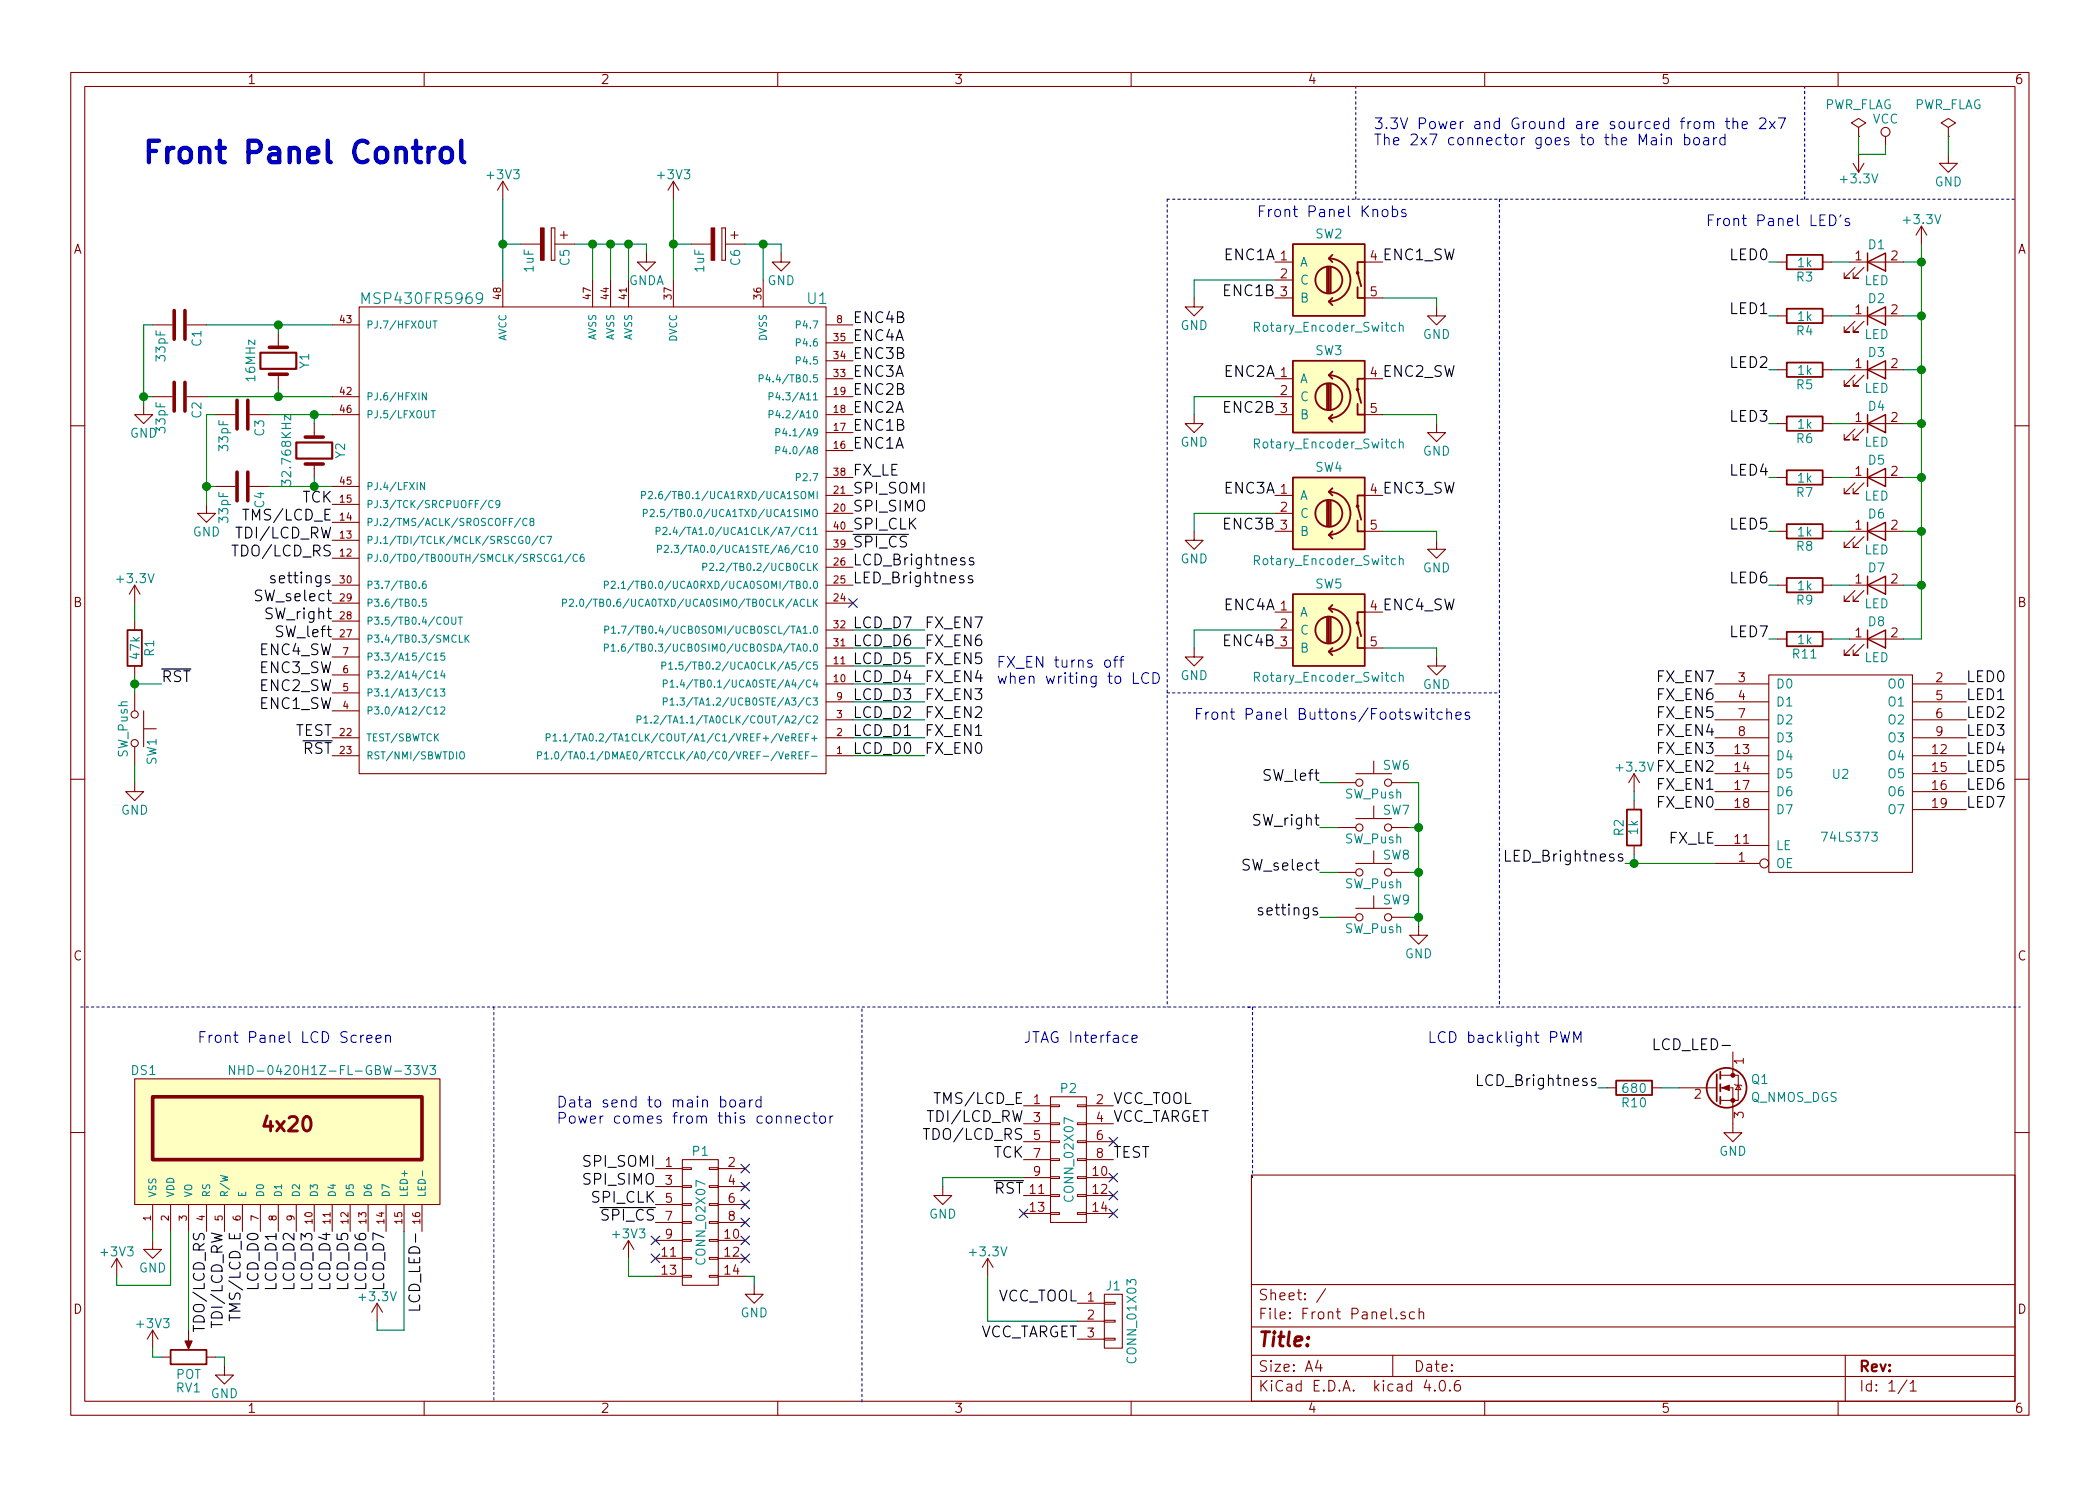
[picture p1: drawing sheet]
EESchema Schematic File Version 2
LIBS:power
LIBS:device
LIBS:transistors
LIBS:conn
LIBS:linear
LIBS:regul
LIBS:74xx
LIBS:cmos4000
LIBS:adc-dac
LIBS:memory
LIBS:xilinx
LIBS:microcontrollers
LIBS:dsp
LIBS:microchip
LIBS:analog_switches
LIBS:motorola
LIBS:texas
LIBS:intel
LIBS:audio
LIBS:interface
LIBS:digital-audio
LIBS:philips
LIBS:display
LIBS:cypress
LIBS:siliconi
LIBS:opto
LIBS:atmel
LIBS:contrib
LIBS:valves
LIBS:Front Panel
LIBS:switches
LIBS:74xgxx
LIBS:ac-dc
LIBS:actel
LIBS:allegro
LIBS:Altera
LIBS:analog_devices
LIBS:battery_management
LIBS:bbd
LIBS:bosch
LIBS:brooktre
LIBS:cmos_ieee
LIBS:dc-dc
LIBS:diode
LIBS:elec-unifil
LIBS:ESD_Protection
LIBS:ftdi
LIBS:gennum
LIBS:graphic
LIBS:hc11
LIBS:ir
LIBS:Lattice
LIBS:leds
LIBS:logo
LIBS:maxim
LIBS:mechanical
LIBS:microchip_dspic33dsc
LIBS:microchip_pic10mcu
LIBS:microchip_pic12mcu
LIBS:microchip_pic16mcu
LIBS:microchip_pic18mcu
LIBS:microchip_pic24mcu
LIBS:microchip_pic32mcu
LIBS:modules
LIBS:motor_drivers
LIBS:motors
LIBS:msp430
LIBS:nordicsemi
LIBS:nxp
LIBS:nxp_armmcu
LIBS:onsemi
LIBS:Oscillators
LIBS:Power_Management
LIBS:powerint
LIBS:pspice
LIBS:references
LIBS:relays
LIBS:rfcom
LIBS:sensors
LIBS:silabs
LIBS:stm8
LIBS:stm32
LIBS:supertex
LIBS:transf
LIBS:triac_thyristor
LIBS:ttl_ieee
LIBS:video
LIBS:wiznet
LIBS:Worldsemi
LIBS:Xicor
LIBS:zetex
LIBS:Zilog
LIBS:Front Panel-cache
EELAYER 25 0
EELAYER END
$Descr A4 11693 8268
encoding utf-8
Sheet 1 1
Title ""
Date ""
Rev ""
Comp ""
Comment1 ""
Comment2 ""
Comment3 ""
Comment4 ""
$EndDescr
Text Label 1850 6850 3    60   ~ 0
LCD_D4
Text Label 1950 6850 3    60   ~ 0
LCD_D5
Text Label 2050 6850 3    60   ~ 0
LCD_D6
Text Label 2150 6850 3    60   ~ 0
LCD_D7
Text Label 1450 6850 3    60   ~ 0
LCD_D0
Text Label 1550 6850 3    60   ~ 0
LCD_D1
Text Label 1650 6850 3    60   ~ 0
LCD_D2
Text Label 1750 6850 3    60   ~ 0
LCD_D3
$Comp
L R R1
U 1 1
P 750 3600
F 0 "R1" V 830 3600 50  0000 C CNN
F 1 "47k" V 750 3600 50  0000 C CNN
F 2 "" V 680 3600 50  0000 C CNN
F 3 "" H 750 3600 50  0000 C CNN
	1    750  3600
	1    0    0    -1  
$EndComp
$Comp
L +3.3V #PWR01
U 1 1
P 750 3350
F 0 "#PWR01" H 750 3200 50  0001 C CNN
F 1 "+3.3V" H 750 3490 50  0000 C CNN
F 2 "" H 750 3350 50  0000 C CNN
F 3 "" H 750 3350 50  0000 C CNN
	1    750  3350
	1    0    0    -1  
$EndComp
$Comp
L GND #PWR02
U 1 1
P 750 4350
F 0 "#PWR02" H 750 4100 50  0001 C CNN
F 1 "GND" H 750 4200 50  0000 C CNN
F 2 "" H 750 4350 50  0000 C CNN
F 3 "" H 750 4350 50  0000 C CNN
	1    750  4350
	1    0    0    -1  
$EndComp
Text Label 900  3800 0    60   ~ 0
~RST
$Comp
L CONN_02X07 P2
U 1 1
P 5950 6450
F 0 "P2" H 5950 6850 50  0000 C CNN
F 1 "CONN_02X07" V 5950 6450 50  0000 C CNN
F 2 "" H 5950 5250 50  0000 C CNN
F 3 "" H 5950 5250 50  0000 C CNN
	1    5950 6450
	1    0    0    -1  
$EndComp
Text Label 5700 6450 2    60   ~ 0
TCK
Text Label 5700 6650 2    60   ~ 0
~RST
Text Label 6200 6150 0    60   ~ 0
VCC_TOOL
Text Label 6200 6250 0    60   ~ 0
VCC_TARGET
Text Label 6200 6450 0    60   ~ 0
TEST
$Comp
L +3.3V #PWR03
U 1 1
P 5500 7100
F 0 "#PWR03" H 5500 6950 50  0001 C CNN
F 1 "+3.3V" H 5500 7240 50  0000 C CNN
F 2 "" H 5500 7100 50  0000 C CNN
F 3 "" H 5500 7100 50  0000 C CNN
	1    5500 7100
	-1   0    0    -1  
$EndComp
Text Label 6000 7250 2    60   ~ 0
VCC_TOOL
Text Label 6000 7450 2    60   ~ 0
VCC_TARGET
$Comp
L GND #PWR04
U 1 1
P 5250 6600
F 0 "#PWR04" H 5250 6350 50  0001 C CNN
F 1 "GND" H 5250 6450 50  0000 C CNN
F 2 "" H 5250 6600 50  0000 C CNN
F 3 "" H 5250 6600 50  0000 C CNN
	1    5250 6600
	1    0    0    -1  
$EndComp
Text Notes 5700 5800 0    60   ~ 0
JTAG Interface
Text Label 7350 4350 2    60   ~ 0
SW_left
Text Label 7350 4600 2    60   ~ 0
SW_right
Text Label 7350 4850 2    60   ~ 0
SW_select
Text Label 7350 5100 2    60   ~ 0
settings
Text Label 7100 3600 2    60   ~ 0
ENC4B
Text Label 7100 3400 2    60   ~ 0
ENC4A
Text Label 7100 2950 2    60   ~ 0
ENC3B
Text Label 7100 2750 2    60   ~ 0
ENC3A
Text Label 7100 2300 2    60   ~ 0
ENC2B
Text Label 7100 2100 2    60   ~ 0
ENC2A
Text Label 7100 1650 2    60   ~ 0
ENC1B
Text Label 7100 1450 2    60   ~ 0
ENC1A
$Comp
L PWR_FLAG #FLG05
U 1 1
P 10350 750
F 0 "#FLG05" H 10350 845 50  0001 C CNN
F 1 "PWR_FLAG" H 10350 930 50  0000 C CNN
F 2 "" H 10350 750 50  0000 C CNN
F 3 "" H 10350 750 50  0000 C CNN
	1    10350 750 
	1    0    0    -1  
$EndComp
$Comp
L PWR_FLAG #FLG06
U 1 1
P 10850 750
F 0 "#FLG06" H 10850 845 50  0001 C CNN
F 1 "PWR_FLAG" H 10850 930 50  0000 C CNN
F 2 "" H 10850 750 50  0000 C CNN
F 3 "" H 10850 750 50  0000 C CNN
	1    10850 750 
	1    0    0    -1  
$EndComp
$Comp
L +3.3V #PWR07
U 1 1
P 10350 850
F 0 "#PWR07" H 10350 700 50  0001 C CNN
F 1 "+3.3V" H 10350 990 50  0000 C CNN
F 2 "" H 10350 850 50  0000 C CNN
F 3 "" H 10350 850 50  0000 C CNN
	1    10350 850 
	-1   0    0    1   
$EndComp
$Comp
L GND #PWR08
U 1 1
P 10850 850
F 0 "#PWR08" H 10850 600 50  0001 C CNN
F 1 "GND" H 10850 700 50  0000 C CNN
F 2 "" H 10850 850 50  0000 C CNN
F 3 "" H 10850 850 50  0000 C CNN
	1    10850 850 
	1    0    0    -1  
$EndComp
Text Label 7700 2100 0    60   ~ 0
ENC2_SW
Text Label 7700 2750 0    60   ~ 0
ENC3_SW
Text Label 7700 3400 0    60   ~ 0
ENC4_SW
Text Label 7700 1450 0    60   ~ 0
ENC1_SW
$Comp
L GND #PWR09
U 1 1
P 8000 3650
F 0 "#PWR09" H 8000 3400 50  0001 C CNN
F 1 "GND" H 8000 3500 50  0000 C CNN
F 2 "" H 8000 3650 50  0000 C CNN
F 3 "" H 8000 3650 50  0000 C CNN
	1    8000 3650
	1    0    0    -1  
$EndComp
$Comp
L GND #PWR010
U 1 1
P 8000 3000
F 0 "#PWR010" H 8000 2750 50  0001 C CNN
F 1 "GND" H 8000 2850 50  0000 C CNN
F 2 "" H 8000 3000 50  0000 C CNN
F 3 "" H 8000 3000 50  0000 C CNN
	1    8000 3000
	1    0    0    -1  
$EndComp
$Comp
L GND #PWR011
U 1 1
P 8000 2350
F 0 "#PWR011" H 8000 2100 50  0001 C CNN
F 1 "GND" H 8000 2200 50  0000 C CNN
F 2 "" H 8000 2350 50  0000 C CNN
F 3 "" H 8000 2350 50  0000 C CNN
	1    8000 2350
	1    0    0    -1  
$EndComp
$Comp
L GND #PWR012
U 1 1
P 8000 1700
F 0 "#PWR012" H 8000 1450 50  0001 C CNN
F 1 "GND" H 8000 1550 50  0000 C CNN
F 2 "" H 8000 1700 50  0000 C CNN
F 3 "" H 8000 1700 50  0000 C CNN
	1    8000 1700
	1    0    0    -1  
$EndComp
Text Notes 9500 1250 0    60   ~ 0
Front Panel LED's\n
Text Notes 6650 4000 0    60   ~ 0
Front Panel Buttons/Footswitches
Text Notes 7000 1200 0    60   ~ 0
Front Panel Knobs
Text Notes 800  900  0    120  ~ 24
Front Panel Control
NoConn ~ 5700 6750
NoConn ~ 6200 6350
NoConn ~ 6200 6550
NoConn ~ 6200 6650
NoConn ~ 6200 6750
$Comp
L GND #PWR013
U 1 1
P 6650 3600
F 0 "#PWR013" H 6650 3350 50  0001 C CNN
F 1 "GND" H 6650 3450 50  0000 C CNN
F 2 "" H 6650 3600 50  0000 C CNN
F 3 "" H 6650 3600 50  0000 C CNN
	1    6650 3600
	1    0    0    -1  
$EndComp
$Comp
L GND #PWR014
U 1 1
P 6650 2950
F 0 "#PWR014" H 6650 2700 50  0001 C CNN
F 1 "GND" H 6650 2800 50  0000 C CNN
F 2 "" H 6650 2950 50  0000 C CNN
F 3 "" H 6650 2950 50  0000 C CNN
	1    6650 2950
	1    0    0    -1  
$EndComp
$Comp
L GND #PWR015
U 1 1
P 6650 2300
F 0 "#PWR015" H 6650 2050 50  0001 C CNN
F 1 "GND" H 6650 2150 50  0000 C CNN
F 2 "" H 6650 2300 50  0000 C CNN
F 3 "" H 6650 2300 50  0000 C CNN
	1    6650 2300
	1    0    0    -1  
$EndComp
$Comp
L GND #PWR016
U 1 1
P 6650 1650
F 0 "#PWR016" H 6650 1400 50  0001 C CNN
F 1 "GND" H 6650 1500 50  0000 C CNN
F 2 "" H 6650 1650 50  0000 C CNN
F 3 "" H 6650 1650 50  0000 C CNN
	1    6650 1650
	1    0    0    -1  
$EndComp
Text Notes 7650 800  0    60   ~ 0
3.3V Power and Ground are sourced from the 2x7\nThe 2x7 connector goes to the Main board
Text Notes 3100 6250 0    60   ~ 0
Data send to main board\nPower comes from this connector
$Comp
L NHD-0420H1Z-FL-GBW-33V3 DS1
U 1 1
P 1600 6350
F 0 "DS1" H 800 6750 50  0000 C CNN
F 1 "NHD-0420H1Z-FL-GBW-33V3" H 1850 6750 50  0000 C CNN
F 2 "" H 1600 6300 50  0000 C CIN
F 3 "" H 1600 6350 50  0000 C CNN
	1    1600 6350
	1    0    0    -1  
$EndComp
$Comp
L MSP430FR5969 U1
U 1 1
P 3400 3250
F 0 "U1" H 4550 4850 60  0000 C CNN
F 1 "MSP430FR5969" H 2350 4850 60  0000 C CNN
F 2 "" H 3300 5700 60  0000 C CNN
F 3 "" H 3300 5700 60  0000 C CNN
	1    3400 3250
	1    0    0    -1  
$EndComp
$Comp
L Crystal Y2
U 1 1
P 1750 2500
F 0 "Y2" H 1750 2650 50  0000 C CNN
F 1 "32.768KHz" H 1750 2350 50  0000 C CNN
F 2 "" H 1750 2500 50  0000 C CNN
F 3 "" H 1750 2500 50  0000 C CNN
	1    1750 2500
	0    1    1    0   
$EndComp
$Comp
L Crystal Y1
U 1 1
P 1550 2000
F 0 "Y1" H 1550 2150 50  0000 C CNN
F 1 "16MHz" H 1550 1850 50  0000 C CNN
F 2 "" H 1550 2000 50  0000 C CNN
F 3 "" H 1550 2000 50  0000 C CNN
	1    1550 2000
	0    1    1    0   
$EndComp
$Comp
L C C1
U 1 1
P 1000 1800
F 0 "C1" H 1025 1900 50  0000 L CNN
F 1 "33pF" H 1025 1700 50  0000 L CNN
F 2 "" H 1038 1650 50  0000 C CNN
F 3 "" H 1000 1800 50  0000 C CNN
	1    1000 1800
	0    1    1    0   
$EndComp
$Comp
L GND #PWR017
U 1 1
P 1150 2800
F 0 "#PWR017" H 1150 2550 50  0001 C CNN
F 1 "GND" H 1150 2650 50  0000 C CNN
F 2 "" H 1150 2800 50  0000 C CNN
F 3 "" H 1150 2800 50  0000 C CNN
	1    1150 2800
	1    0    0    -1  
$EndComp
$Comp
L GND #PWR018
U 1 1
P 800 2250
F 0 "#PWR018" H 800 2000 50  0001 C CNN
F 1 "GND" H 800 2100 50  0000 C CNN
F 2 "" H 800 2250 50  0000 C CNN
F 3 "" H 800 2250 50  0000 C CNN
	1    800  2250
	1    0    0    -1  
$EndComp
$Comp
L C C2
U 1 1
P 1000 2200
F 0 "C2" H 1025 2300 50  0000 L CNN
F 1 "33pF" H 1025 2100 50  0000 L CNN
F 2 "" H 1038 2050 50  0000 C CNN
F 3 "" H 1000 2200 50  0000 C CNN
	1    1000 2200
	0    1    1    0   
$EndComp
$Comp
L C C3
U 1 1
P 1350 2300
F 0 "C3" H 1375 2400 50  0000 L CNN
F 1 "33pF" H 1375 2200 50  0000 L CNN
F 2 "" H 1388 2150 50  0000 C CNN
F 3 "" H 1350 2300 50  0000 C CNN
	1    1350 2300
	0    1    1    0   
$EndComp
$Comp
L C C4
U 1 1
P 1350 2700
F 0 "C4" H 1375 2800 50  0000 L CNN
F 1 "33pF" H 1375 2600 50  0000 L CNN
F 2 "" H 1388 2550 50  0000 C CNN
F 3 "" H 1350 2700 50  0000 C CNN
	1    1350 2700
	0    1    1    0   
$EndComp
Text Label 1850 2800 2    60   ~ 0
TCK
Text Label 1850 2900 2    60   ~ 0
TMS/LCD_E
Text Label 1850 3000 2    60   ~ 0
TDI/LCD_RW
Text Label 1850 3100 2    60   ~ 0
TDO/LCD_RS
Text Label 1850 4200 2    60   ~ 0
~RST
Text Label 1850 4100 2    60   ~ 0
TEST
Text Label 1850 3650 2    60   ~ 0
ENC4_SW
Text Label 1850 3750 2    60   ~ 0
ENC3_SW
Text Label 1850 3850 2    60   ~ 0
ENC2_SW
Text Label 1850 3950 2    60   ~ 0
ENC1_SW
Text Label 4750 2500 0    60   ~ 0
ENC1A
Text Label 4750 2400 0    60   ~ 0
ENC1B
Text Label 4750 2300 0    60   ~ 0
ENC2A
Text Label 4750 2200 0    60   ~ 0
ENC2B
Text Label 4750 2100 0    60   ~ 0
ENC3A
Text Label 4750 2000 0    60   ~ 0
ENC3B
Text Label 4750 1900 0    60   ~ 0
ENC4A
Text Label 4750 1800 0    60   ~ 0
ENC4B
Text Label 4750 3800 0    60   ~ 0
LCD_D4
Text Label 4750 3700 0    60   ~ 0
LCD_D5
Text Label 4750 3600 0    60   ~ 0
LCD_D6
Text Label 4750 3500 0    60   ~ 0
LCD_D7
Text Label 4750 4200 0    60   ~ 0
LCD_D0
Text Label 4750 4100 0    60   ~ 0
LCD_D1
Text Label 4750 4000 0    60   ~ 0
LCD_D2
Text Label 4750 3900 0    60   ~ 0
LCD_D3
Text Label 1350 6850 3    60   ~ 0
TMS/LCD_E
Text Label 1250 6850 3    60   ~ 0
TDI/LCD_RW
Text Label 1150 6850 3    60   ~ 0
TDO/LCD_RS
Text Label 5150 4200 0    60   ~ 0
FX_EN0
Text Label 5150 4100 0    60   ~ 0
FX_EN1
Text Label 5150 4000 0    60   ~ 0
FX_EN2
Text Label 5150 3900 0    60   ~ 0
FX_EN3
Text Label 5150 3800 0    60   ~ 0
FX_EN4
Text Label 5150 3700 0    60   ~ 0
FX_EN5
Text Label 5150 3600 0    60   ~ 0
FX_EN6
Text Label 5150 3500 0    60   ~ 0
FX_EN7
Text Label 4750 2750 0    60   ~ 0
SPI_SOMI
Text Label 4750 2850 0    60   ~ 0
SPI_SIMO
Text Label 4750 2950 0    60   ~ 0
SPI_CLK
Text Label 4750 3050 0    60   ~ 0
~SPI_CS
$Comp
L CONN_02X07 P1
U 1 1
P 3900 6800
F 0 "P1" H 3900 7200 50  0000 C CNN
F 1 "CONN_02X07" V 3900 6800 50  0000 C CNN
F 2 "" H 3900 5600 50  0000 C CNN
F 3 "" H 3900 5600 50  0000 C CNN
	1    3900 6800
	1    0    0    -1  
$EndComp
$Comp
L GND #PWR019
U 1 1
P 4200 7150
F 0 "#PWR019" H 4200 6900 50  0001 C CNN
F 1 "GND" H 4200 7000 50  0000 C CNN
F 2 "" H 4200 7150 50  0000 C CNN
F 3 "" H 4200 7150 50  0000 C CNN
	1    4200 7150
	1    0    0    -1  
$EndComp
$Comp
L +3V3 #PWR020
U 1 1
P 3500 7000
F 0 "#PWR020" H 3500 6850 50  0001 C CNN
F 1 "+3V3" H 3500 7140 50  0000 C CNN
F 2 "" H 3500 7000 50  0000 C CNN
F 3 "" H 3500 7000 50  0000 C CNN
	1    3500 7000
	1    0    0    -1  
$EndComp
Text Label 3650 6500 2    60   ~ 0
SPI_SOMI
Text Label 3650 6700 2    60   ~ 0
SPI_CLK
Text Label 3650 6800 2    60   ~ 0
~SPI_CS
$Comp
L CP C6
U 1 1
P 4000 1350
F 0 "C6" H 4025 1450 50  0000 L CNN
F 1 "1uF" H 4025 1250 50  0000 L CNN
F 2 "" H 4038 1200 50  0000 C CNN
F 3 "" H 4000 1350 50  0000 C CNN
	1    4000 1350
	0    1    1    0   
$EndComp
$Comp
L CP C5
U 1 1
P 3050 1350
F 0 "C5" H 3075 1450 50  0000 L CNN
F 1 "1uF" H 3075 1250 50  0000 L CNN
F 2 "" H 3088 1200 50  0000 C CNN
F 3 "" H 3050 1350 50  0000 C CNN
	1    3050 1350
	0    1    1    0   
$EndComp
$Comp
L +3V3 #PWR021
U 1 1
P 3750 1100
F 0 "#PWR021" H 3750 950 50  0001 C CNN
F 1 "+3V3" H 3750 1240 50  0000 C CNN
F 2 "" H 3750 1100 50  0000 C CNN
F 3 "" H 3750 1100 50  0000 C CNN
	1    3750 1100
	1    0    0    -1  
$EndComp
$Comp
L GND #PWR022
U 1 1
P 4350 1400
F 0 "#PWR022" H 4350 1150 50  0001 C CNN
F 1 "GND" H 4350 1250 50  0000 C CNN
F 2 "" H 4350 1400 50  0000 C CNN
F 3 "" H 4350 1400 50  0000 C CNN
	1    4350 1400
	1    0    0    -1  
$EndComp
$Comp
L +3V3 #PWR023
U 1 1
P 2800 1100
F 0 "#PWR023" H 2800 950 50  0001 C CNN
F 1 "+3V3" H 2800 1240 50  0000 C CNN
F 2 "" H 2800 1100 50  0000 C CNN
F 3 "" H 2800 1100 50  0000 C CNN
	1    2800 1100
	1    0    0    -1  
$EndComp
$Comp
L GNDA #PWR024
U 1 1
P 3600 1400
F 0 "#PWR024" H 3600 1150 50  0001 C CNN
F 1 "GNDA" H 3600 1250 50  0000 C CNN
F 2 "" H 3600 1400 50  0000 C CNN
F 3 "" H 3600 1400 50  0000 C CNN
	1    3600 1400
	1    0    0    -1  
$EndComp
Text Notes 5550 3800 0    60   ~ 0
FX_EN turns off \nwhen writing to LCD
Text Notes 1100 5800 0    60   ~ 0
Front Panel LCD Screen
Text Label 4750 3250 0    60   ~ 0
LED_Brightness
Text Label 9050 4800 2    60   ~ 0
LED_Brightness
Text Label 4750 3150 0    60   ~ 0
LCD_Brightness
Text Label 8900 6050 2    60   ~ 0
LCD_Brightness
$Comp
L R R10
U 1 1
P 9100 6050
F 0 "R10" V 9180 6050 50  0000 C CNN
F 1 "680" V 9100 6050 50  0000 C CNN
F 2 "" V 9030 6050 50  0000 C CNN
F 3 "" H 9100 6050 50  0000 C CNN
	1    9100 6050
	0    1    1    0   
$EndComp
$Comp
L +3.3V #PWR025
U 1 1
P 10700 1350
F 0 "#PWR025" H 10700 1200 50  0001 C CNN
F 1 "+3.3V" H 10700 1490 50  0000 C CNN
F 2 "" H 10700 1350 50  0000 C CNN
F 3 "" H 10700 1350 50  0000 C CNN
	1    10700 1350
	1    0    0    -1  
$EndComp
$Comp
L GND #PWR026
U 1 1
P 850 6900
F 0 "#PWR026" H 850 6650 50  0001 C CNN
F 1 "GND" H 850 6750 50  0000 C CNN
F 2 "" H 850 6900 50  0000 C CNN
F 3 "" H 850 6900 50  0000 C CNN
	1    850  6900
	1    0    0    -1  
$EndComp
$Comp
L +3V3 #PWR027
U 1 1
P 850 7500
F 0 "#PWR027" H 850 7350 50  0001 C CNN
F 1 "+3V3" H 850 7640 50  0000 C CNN
F 2 "" H 850 7500 50  0000 C CNN
F 3 "" H 850 7500 50  0000 C CNN
	1    850  7500
	1    0    0    -1  
$EndComp
$Comp
L GND #PWR028
U 1 1
P 1250 7600
F 0 "#PWR028" H 1250 7350 50  0001 C CNN
F 1 "GND" H 1250 7450 50  0000 C CNN
F 2 "" H 1250 7600 50  0000 C CNN
F 3 "" H 1250 7600 50  0000 C CNN
	1    1250 7600
	1    0    0    -1  
$EndComp
Text Label 1850 3550 2    60   ~ 0
SW_left
Text Label 1850 3450 2    60   ~ 0
SW_right
Text Label 1850 3350 2    60   ~ 0
SW_select
Text Label 1850 3250 2    60   ~ 0
settings
Text Label 3650 6600 2    60   ~ 0
SPI_SIMO
NoConn ~ 3650 6900
NoConn ~ 3650 7000
NoConn ~ 4150 7000
NoConn ~ 4150 6900
NoConn ~ 4150 6800
NoConn ~ 4150 6700
NoConn ~ 4150 6600
NoConn ~ 4150 6500
Text Label 5700 6150 2    60   ~ 0
TMS/LCD_E
Text Label 5700 6250 2    60   ~ 0
TDI/LCD_RW
Text Label 5700 6350 2    60   ~ 0
TDO/LCD_RS
Text Notes 7950 5800 0    60   ~ 0
LCD backlight PWM
$Comp
L SW_Push SW1
U 1 1
P 750 4050
F 0 "SW1" H 800 4150 50  0000 L CNN
F 1 "SW_Push" H 750 3990 50  0000 C CNN
F 2 "" H 750 4250 50  0001 C CNN
F 3 "" H 750 4250 50  0001 C CNN
	1    750  4050
	0    1    1    0   
$EndComp
$Comp
L SW_Push SW9
U 1 1
P 7650 5100
F 0 "SW9" H 7700 5200 50  0000 L CNN
F 1 "SW_Push" H 7650 5040 50  0000 C CNN
F 2 "" H 7650 5300 50  0001 C CNN
F 3 "" H 7650 5300 50  0001 C CNN
	1    7650 5100
	1    0    0    -1  
$EndComp
$Comp
L SW_Push SW8
U 1 1
P 7650 4850
F 0 "SW8" H 7700 4950 50  0000 L CNN
F 1 "SW_Push" H 7650 4790 50  0000 C CNN
F 2 "" H 7650 5050 50  0001 C CNN
F 3 "" H 7650 5050 50  0001 C CNN
	1    7650 4850
	1    0    0    -1  
$EndComp
$Comp
L SW_Push SW7
U 1 1
P 7650 4600
F 0 "SW7" H 7700 4700 50  0000 L CNN
F 1 "SW_Push" H 7650 4540 50  0000 C CNN
F 2 "" H 7650 4800 50  0001 C CNN
F 3 "" H 7650 4800 50  0001 C CNN
	1    7650 4600
	1    0    0    -1  
$EndComp
$Comp
L SW_Push SW6
U 1 1
P 7650 4350
F 0 "SW6" H 7700 4450 50  0000 L CNN
F 1 "SW_Push" H 7650 4290 50  0000 C CNN
F 2 "" H 7650 4550 50  0001 C CNN
F 3 "" H 7650 4550 50  0001 C CNN
	1    7650 4350
	1    0    0    -1  
$EndComp
$Comp
L GND #PWR029
U 1 1
P 7900 5150
F 0 "#PWR029" H 7900 4900 50  0001 C CNN
F 1 "GND" H 7900 5000 50  0000 C CNN
F 2 "" H 7900 5150 50  0001 C CNN
F 3 "" H 7900 5150 50  0001 C CNN
	1    7900 5150
	1    0    0    -1  
$EndComp
$Comp
L CONN_01X03 J1
U 1 1
P 6200 7350
F 0 "J1" H 6200 7550 50  0000 C CNN
F 1 "CONN_01X03" V 6300 7350 50  0000 C CNN
F 2 "" H 6200 7350 50  0001 C CNN
F 3 "" H 6200 7350 50  0001 C CNN
	1    6200 7350
	1    0    0    -1  
$EndComp
$Comp
L Rotary_Encoder_Switch SW2
U 1 1
P 7400 1550
F 0 "SW2" H 7400 1810 50  0000 C CNN
F 1 "Rotary_Encoder_Switch" H 7400 1290 50  0000 C CNN
F 2 "" H 7300 1710 50  0001 C CNN
F 3 "" H 7400 1810 50  0001 C CNN
	1    7400 1550
	1    0    0    -1  
$EndComp
$Comp
L Rotary_Encoder_Switch SW3
U 1 1
P 7400 2200
F 0 "SW3" H 7400 2460 50  0000 C CNN
F 1 "Rotary_Encoder_Switch" H 7400 1940 50  0000 C CNN
F 2 "" H 7300 2360 50  0001 C CNN
F 3 "" H 7400 2460 50  0001 C CNN
	1    7400 2200
	1    0    0    -1  
$EndComp
$Comp
L Rotary_Encoder_Switch SW4
U 1 1
P 7400 2850
F 0 "SW4" H 7400 3110 50  0000 C CNN
F 1 "Rotary_Encoder_Switch" H 7400 2590 50  0000 C CNN
F 2 "" H 7300 3010 50  0001 C CNN
F 3 "" H 7400 3110 50  0001 C CNN
	1    7400 2850
	1    0    0    -1  
$EndComp
$Comp
L Rotary_Encoder_Switch SW5
U 1 1
P 7400 3500
F 0 "SW5" H 7400 3760 50  0000 C CNN
F 1 "Rotary_Encoder_Switch" H 7400 3240 50  0000 C CNN
F 2 "" H 7300 3660 50  0001 C CNN
F 3 "" H 7400 3760 50  0001 C CNN
	1    7400 3500
	1    0    0    -1  
$EndComp
$Comp
L POT RV1
U 1 1
P 1050 7550
F 0 "RV1" V 875 7550 50  0000 C CNN
F 1 "POT" V 950 7550 50  0000 C CNN
F 2 "" H 1050 7550 50  0001 C CNN
F 3 "" H 1050 7550 50  0001 C CNN
	1    1050 7550
	0    -1   -1   0   
$EndComp
Text Label 4750 2650 0    60   ~ 0
FX_LE
$Comp
L 74LS373 U2
U 1 1
P 10250 4300
F 0 "U2" H 10250 4300 50  0000 C CNN
F 1 "74LS373" H 10300 3950 50  0000 C CNN
F 2 "" H 10250 4300 50  0001 C CNN
F 3 "" H 10250 4300 50  0001 C CNN
	1    10250 4300
	1    0    0    -1  
$EndComp
$Comp
L LED D1
U 1 1
P 10450 1450
F 0 "D1" H 10450 1550 50  0000 C CNN
F 1 "LED" H 10450 1350 50  0000 C CNN
F 2 "" H 10450 1450 50  0001 C CNN
F 3 "" H 10450 1450 50  0001 C CNN
	1    10450 1450
	1    0    0    -1  
$EndComp
$Comp
L R R3
U 1 1
P 10050 1450
F 0 "R3" V 10130 1450 50  0000 C CNN
F 1 "1k" V 10050 1450 50  0000 C CNN
F 2 "" V 9980 1450 50  0001 C CNN
F 3 "" H 10050 1450 50  0001 C CNN
	1    10050 1450
	0    1    1    0   
$EndComp
Text Label 9850 1450 2    60   ~ 0
LED0
$Comp
L LED D2
U 1 1
P 10450 1750
F 0 "D2" H 10450 1850 50  0000 C CNN
F 1 "LED" H 10450 1650 50  0000 C CNN
F 2 "" H 10450 1750 50  0001 C CNN
F 3 "" H 10450 1750 50  0001 C CNN
	1    10450 1750
	1    0    0    -1  
$EndComp
Text Label 9850 1750 2    60   ~ 0
LED1
$Comp
L LED D3
U 1 1
P 10450 2050
F 0 "D3" H 10450 2150 50  0000 C CNN
F 1 "LED" H 10450 1950 50  0000 C CNN
F 2 "" H 10450 2050 50  0001 C CNN
F 3 "" H 10450 2050 50  0001 C CNN
	1    10450 2050
	1    0    0    -1  
$EndComp
Text Label 9850 2050 2    60   ~ 0
LED2
$Comp
L LED D4
U 1 1
P 10450 2350
F 0 "D4" H 10450 2450 50  0000 C CNN
F 1 "LED" H 10450 2250 50  0000 C CNN
F 2 "" H 10450 2350 50  0001 C CNN
F 3 "" H 10450 2350 50  0001 C CNN
	1    10450 2350
	1    0    0    -1  
$EndComp
Text Label 9850 2350 2    60   ~ 0
LED3
$Comp
L LED D5
U 1 1
P 10450 2650
F 0 "D5" H 10450 2750 50  0000 C CNN
F 1 "LED" H 10450 2550 50  0000 C CNN
F 2 "" H 10450 2650 50  0001 C CNN
F 3 "" H 10450 2650 50  0001 C CNN
	1    10450 2650
	1    0    0    -1  
$EndComp
Text Label 9850 2650 2    60   ~ 0
LED4
$Comp
L LED D6
U 1 1
P 10450 2950
F 0 "D6" H 10450 3050 50  0000 C CNN
F 1 "LED" H 10450 2850 50  0000 C CNN
F 2 "" H 10450 2950 50  0001 C CNN
F 3 "" H 10450 2950 50  0001 C CNN
	1    10450 2950
	1    0    0    -1  
$EndComp
Text Label 9850 2950 2    60   ~ 0
LED5
$Comp
L LED D7
U 1 1
P 10450 3250
F 0 "D7" H 10450 3350 50  0000 C CNN
F 1 "LED" H 10450 3150 50  0000 C CNN
F 2 "" H 10450 3250 50  0001 C CNN
F 3 "" H 10450 3250 50  0001 C CNN
	1    10450 3250
	1    0    0    -1  
$EndComp
Text Label 9850 3250 2    60   ~ 0
LED6
$Comp
L LED D8
U 1 1
P 10450 3550
F 0 "D8" H 10450 3650 50  0000 C CNN
F 1 "LED" H 10450 3450 50  0000 C CNN
F 2 "" H 10450 3550 50  0001 C CNN
F 3 "" H 10450 3550 50  0001 C CNN
	1    10450 3550
	1    0    0    -1  
$EndComp
Text Label 9850 3550 2    60   ~ 0
LED7
Text Label 10950 3800 0    60   ~ 0
LED0
Text Label 10950 3900 0    60   ~ 0
LED1
Text Label 10950 4000 0    60   ~ 0
LED2
Text Label 10950 4100 0    60   ~ 0
LED3
Text Label 10950 4200 0    60   ~ 0
LED4
Text Label 10950 4300 0    60   ~ 0
LED5
Text Label 10950 4400 0    60   ~ 0
LED6
Text Label 10950 4500 0    60   ~ 0
LED7
Text Label 9550 4500 2    60   ~ 0
FX_EN0
Text Label 9550 4400 2    60   ~ 0
FX_EN1
Text Label 9550 4300 2    60   ~ 0
FX_EN2
Text Label 9550 4200 2    60   ~ 0
FX_EN3
Text Label 9550 4100 2    60   ~ 0
FX_EN4
Text Label 9550 4000 2    60   ~ 0
FX_EN5
Text Label 9550 3900 2    60   ~ 0
FX_EN6
Text Label 9550 3800 2    60   ~ 0
FX_EN7
Text Label 9550 4700 2    60   ~ 0
FX_LE
$Comp
L Q_NMOS_DGS Q1
U 1 1
P 9550 6050
F 0 "Q1" H 9750 6100 50  0000 L CNN
F 1 "Q_NMOS_DGS" H 9750 6000 50  0000 L CNN
F 2 "" H 9750 6150 50  0001 C CNN
F 3 "" H 9550 6050 50  0001 C CNN
	1    9550 6050
	1    0    0    -1  
$EndComp
Text Label 2350 6850 3    60   ~ 0
LCD_LED-
Text Label 9650 5850 2    60   ~ 0
LCD_LED-
$Comp
L GND #PWR030
U 1 1
P 9650 6250
F 0 "#PWR030" H 9650 6000 50  0001 C CNN
F 1 "GND" H 9650 6100 50  0000 C CNN
F 2 "" H 9650 6250 50  0000 C CNN
F 3 "" H 9650 6250 50  0000 C CNN
	1    9650 6250
	1    0    0    -1  
$EndComp
$Comp
L +3.3V #PWR031
U 1 1
P 2100 7350
F 0 "#PWR031" H 2100 7200 50  0001 C CNN
F 1 "+3.3V" H 2100 7490 50  0000 C CNN
F 2 "" H 2100 7350 50  0000 C CNN
F 3 "" H 2100 7350 50  0000 C CNN
	1    2100 7350
	-1   0    0    -1  
$EndComp
$Comp
L +3V3 #PWR032
U 1 1
P 650 7100
F 0 "#PWR032" H 650 6950 50  0001 C CNN
F 1 "+3V3" H 650 7240 50  0000 C CNN
F 2 "" H 650 7100 50  0000 C CNN
F 3 "" H 650 7100 50  0000 C CNN
	1    650  7100
	1    0    0    -1  
$EndComp
Wire Wire Line
	750  3450 750  3350
Wire Wire Line
	750  3750 750  3850
Wire Wire Line
	750  4350 750  4250
Wire Wire Line
	750  3800 900  3800
Connection ~ 750  3800
Wire Wire Line
	5250 6550 5700 6550
Wire Wire Line
	5250 6600 5250 6550
Wire Notes Line
	4800 7800 4800 5600
Wire Notes Line
	450  5600 6975 5600
Wire Wire Line
	10850 850  10850 750 
Wire Wire Line
	10350 850  10350 750 
Wire Wire Line
	7700 3600 8000 3600
Wire Wire Line
	8000 3600 8000 3650
Wire Wire Line
	7700 2950 8000 2950
Wire Wire Line
	8000 2950 8000 3000
Wire Wire Line
	7700 2300 8000 2300
Wire Wire Line
	8000 2300 8000 2350
Wire Wire Line
	7700 1650 8000 1650
Wire Wire Line
	8000 1650 8000 1700
Wire Wire Line
	7100 3500 6650 3500
Wire Wire Line
	6650 3500 6650 3600
Wire Wire Line
	7100 2850 6650 2850
Wire Wire Line
	6650 2850 6650 2950
Wire Wire Line
	7100 2200 6650 2200
Wire Wire Line
	6650 2200 6650 2300
Wire Wire Line
	7100 1550 6650 1550
Wire Wire Line
	6650 1550 6650 1650
Wire Notes Line
	7550 1100 7550 475 
Wire Notes Line
	10050 1100 10050 475 
Wire Notes Line
	6500 1100 11225 1100
Wire Notes Line
	6975 5600 6975 6550
Wire Wire Line
	1500 2700 1850 2700
Wire Wire Line
	1750 2700 1750 2650
Connection ~ 1750 2700
Wire Wire Line
	1500 2300 1850 2300
Wire Wire Line
	1750 2350 1750 2300
Connection ~ 1750 2300
Wire Wire Line
	1150 2200 1850 2200
Wire Wire Line
	1550 2200 1550 2150
Connection ~ 1550 2200
Wire Wire Line
	1150 1800 1850 1800
Wire Wire Line
	1550 1850 1550 1800
Connection ~ 1550 1800
Wire Wire Line
	1150 2300 1150 2800
Wire Wire Line
	1150 2300 1200 2300
Wire Wire Line
	1150 2700 1200 2700
Connection ~ 1150 2700
Wire Wire Line
	800  1800 800  2250
Wire Wire Line
	800  2200 850  2200
Wire Wire Line
	800  1800 850  1800
Connection ~ 800  2200
Wire Wire Line
	4750 3500 5150 3500
Wire Wire Line
	4750 3600 5150 3600
Wire Wire Line
	4750 3700 5150 3700
Wire Wire Line
	4750 3800 5150 3800
Wire Wire Line
	4750 3900 5150 3900
Wire Wire Line
	4750 4000 5150 4000
Wire Wire Line
	4750 4100 5150 4100
Wire Wire Line
	4750 4200 5150 4200
Wire Wire Line
	4150 7100 4200 7100
Wire Wire Line
	4200 7100 4200 7150
Wire Wire Line
	3500 7100 3650 7100
Wire Wire Line
	3750 1100 3750 1550
Wire Wire Line
	3850 1350 3750 1350
Connection ~ 3750 1350
Wire Wire Line
	4150 1350 4350 1350
Wire Wire Line
	4250 1350 4250 1550
Wire Wire Line
	4350 1350 4350 1400
Connection ~ 4250 1350
Wire Wire Line
	3200 1350 3600 1350
Wire Wire Line
	3300 1350 3300 1550
Connection ~ 3300 1350
Wire Wire Line
	3400 1350 3400 1550
Connection ~ 3400 1350
Wire Wire Line
	3500 1350 3500 1550
Connection ~ 3500 1350
Wire Wire Line
	2800 1100 2800 1550
Wire Wire Line
	2900 1350 2800 1350
Connection ~ 2800 1350
Wire Wire Line
	3600 1350 3600 1400
Wire Notes Line
	6500 1100 6500 5600
Wire Notes Line
	6500 3850 8350 3850
Wire Notes Line
	8350 1100 8350 5600
Wire Notes Line
	6950 5600 11250 5600
Wire Notes Line
	2750 5600 2750 7800
Wire Wire Line
	8900 6050 8950 6050
Wire Wire Line
	9250 6050 9350 6050
Wire Wire Line
	850  6900 850  6850
Wire Wire Line
	950  6850 950  7150
Wire Wire Line
	1250 7600 1250 7550
Wire Wire Line
	1250 7550 1200 7550
Wire Wire Line
	1050 7400 1050 6850
Wire Wire Line
	7450 4350 7350 4350
Wire Wire Line
	7450 4600 7350 4600
Wire Wire Line
	7450 4850 7350 4850
Wire Wire Line
	7450 5100 7350 5100
Wire Wire Line
	7900 5150 7900 4350
Wire Wire Line
	7900 4350 7850 4350
Wire Wire Line
	7850 4600 7900 4600
Connection ~ 7900 4600
Wire Wire Line
	7850 4850 7900 4850
Connection ~ 7900 4850
Wire Wire Line
	7850 5100 7900 5100
Connection ~ 7900 5100
Wire Wire Line
	5500 7100 5500 7350
Wire Wire Line
	5500 7350 6000 7350
Wire Wire Line
	9900 1450 9850 1450
Wire Wire Line
	10200 1450 10300 1450
Wire Wire Line
	10600 1450 10700 1450
Wire Wire Line
	10700 1350 10700 3550
Wire Wire Line
	9900 1750 9850 1750
Wire Wire Line
	10200 1750 10300 1750
Wire Wire Line
	10600 1750 10700 1750
Wire Wire Line
	9900 2050 9850 2050
Wire Wire Line
	10200 2050 10300 2050
Wire Wire Line
	10600 2050 10700 2050
Wire Wire Line
	9900 2350 9850 2350
Wire Wire Line
	10200 2350 10300 2350
Wire Wire Line
	10600 2350 10700 2350
Wire Wire Line
	9900 2650 9850 2650
Wire Wire Line
	10200 2650 10300 2650
Wire Wire Line
	10600 2650 10700 2650
Wire Wire Line
	9900 2950 9850 2950
Wire Wire Line
	10200 2950 10300 2950
Wire Wire Line
	10600 2950 10700 2950
Wire Wire Line
	9900 3250 9850 3250
Wire Wire Line
	10200 3250 10300 3250
Wire Wire Line
	10600 3250 10700 3250
Wire Wire Line
	9900 3550 9850 3550
Wire Wire Line
	10200 3550 10300 3550
Wire Wire Line
	10700 3550 10600 3550
Connection ~ 10700 1450
Connection ~ 10700 3250
Connection ~ 10700 2950
Connection ~ 10700 2650
Connection ~ 10700 2350
Connection ~ 10700 2050
Connection ~ 10700 1750
Wire Wire Line
	900  7550 850  7550
Wire Wire Line
	850  7550 850  7500
Wire Wire Line
	950  7150 650  7150
Wire Wire Line
	650  7150 650  7100
Wire Wire Line
	3500 7100 3500 7000
Wire Wire Line
	2250 7400 2250 6850
Wire Wire Line
	2250 7400 2100 7400
Wire Wire Line
	2100 7400 2100 7350
$Comp
L R R4
U 1 1
P 10050 1750
F 0 "R4" V 10130 1750 50  0000 C CNN
F 1 "1k" V 10050 1750 50  0000 C CNN
F 2 "" V 9980 1750 50  0001 C CNN
F 3 "" H 10050 1750 50  0001 C CNN
	1    10050 1750
	0    1    1    0   
$EndComp
$Comp
L R R5
U 1 1
P 10050 2050
F 0 "R5" V 10130 2050 50  0000 C CNN
F 1 "1k" V 10050 2050 50  0000 C CNN
F 2 "" V 9980 2050 50  0001 C CNN
F 3 "" H 10050 2050 50  0001 C CNN
	1    10050 2050
	0    1    1    0   
$EndComp
$Comp
L R R6
U 1 1
P 10050 2350
F 0 "R6" V 10130 2350 50  0000 C CNN
F 1 "1k" V 10050 2350 50  0000 C CNN
F 2 "" V 9980 2350 50  0001 C CNN
F 3 "" H 10050 2350 50  0001 C CNN
	1    10050 2350
	0    1    1    0   
$EndComp
$Comp
L R R7
U 1 1
P 10050 2650
F 0 "R7" V 10130 2650 50  0000 C CNN
F 1 "1k" V 10050 2650 50  0000 C CNN
F 2 "" V 9980 2650 50  0001 C CNN
F 3 "" H 10050 2650 50  0001 C CNN
	1    10050 2650
	0    1    1    0   
$EndComp
$Comp
L R R8
U 1 1
P 10050 2950
F 0 "R8" V 10130 2950 50  0000 C CNN
F 1 "1k" V 10050 2950 50  0000 C CNN
F 2 "" V 9980 2950 50  0001 C CNN
F 3 "" H 10050 2950 50  0001 C CNN
	1    10050 2950
	0    1    1    0   
$EndComp
$Comp
L R R9
U 1 1
P 10050 3250
F 0 "R9" V 10130 3250 50  0000 C CNN
F 1 "1k" V 10050 3250 50  0000 C CNN
F 2 "" V 9980 3250 50  0001 C CNN
F 3 "" H 10050 3250 50  0001 C CNN
	1    10050 3250
	0    1    1    0   
$EndComp
$Comp
L R R11
U 1 1
P 10050 3550
F 0 "R11" V 10130 3550 50  0000 C CNN
F 1 "1k" V 10050 3550 50  0000 C CNN
F 2 "" V 9980 3550 50  0001 C CNN
F 3 "" H 10050 3550 50  0001 C CNN
	1    10050 3550
	0    1    1    0   
$EndComp
$Comp
L R R2
U 1 1
P 9100 4600
F 0 "R2" V 9180 4600 50  0000 C CNN
F 1 "1k" V 9100 4600 50  0000 C CNN
F 2 "" V 9030 4600 50  0001 C CNN
F 3 "" H 9100 4600 50  0001 C CNN
	1    9100 4600
	-1   0    0    1   
$EndComp
Wire Wire Line
	9050 4800 9550 4800
Wire Wire Line
	9100 4800 9100 4750
Connection ~ 9100 4800
$Comp
L +3.3V #PWR033
U 1 1
P 9100 4400
F 0 "#PWR033" H 9100 4250 50  0001 C CNN
F 1 "+3.3V" H 9100 4540 50  0000 C CNN
F 2 "" H 9100 4400 50  0000 C CNN
F 3 "" H 9100 4400 50  0000 C CNN
	1    9100 4400
	1    0    0    -1  
$EndComp
Wire Wire Line
	9100 4450 9100 4400
$Comp
L VCC #PWR034
U 1 1
P 10500 800
F 0 "#PWR034" H 10500 650 50  0001 C CNN
F 1 "VCC" H 10500 950 50  0000 C CNN
F 2 "" H 10500 800 50  0001 C CNN
F 3 "" H 10500 800 50  0001 C CNN
	1    10500 800 
	1    0    0    -1  
$EndComp
Wire Wire Line
	10350 850  10500 850 
Wire Wire Line
	10500 850  10500 800 
NoConn ~ 4750 3350
$EndSCHEMATC
